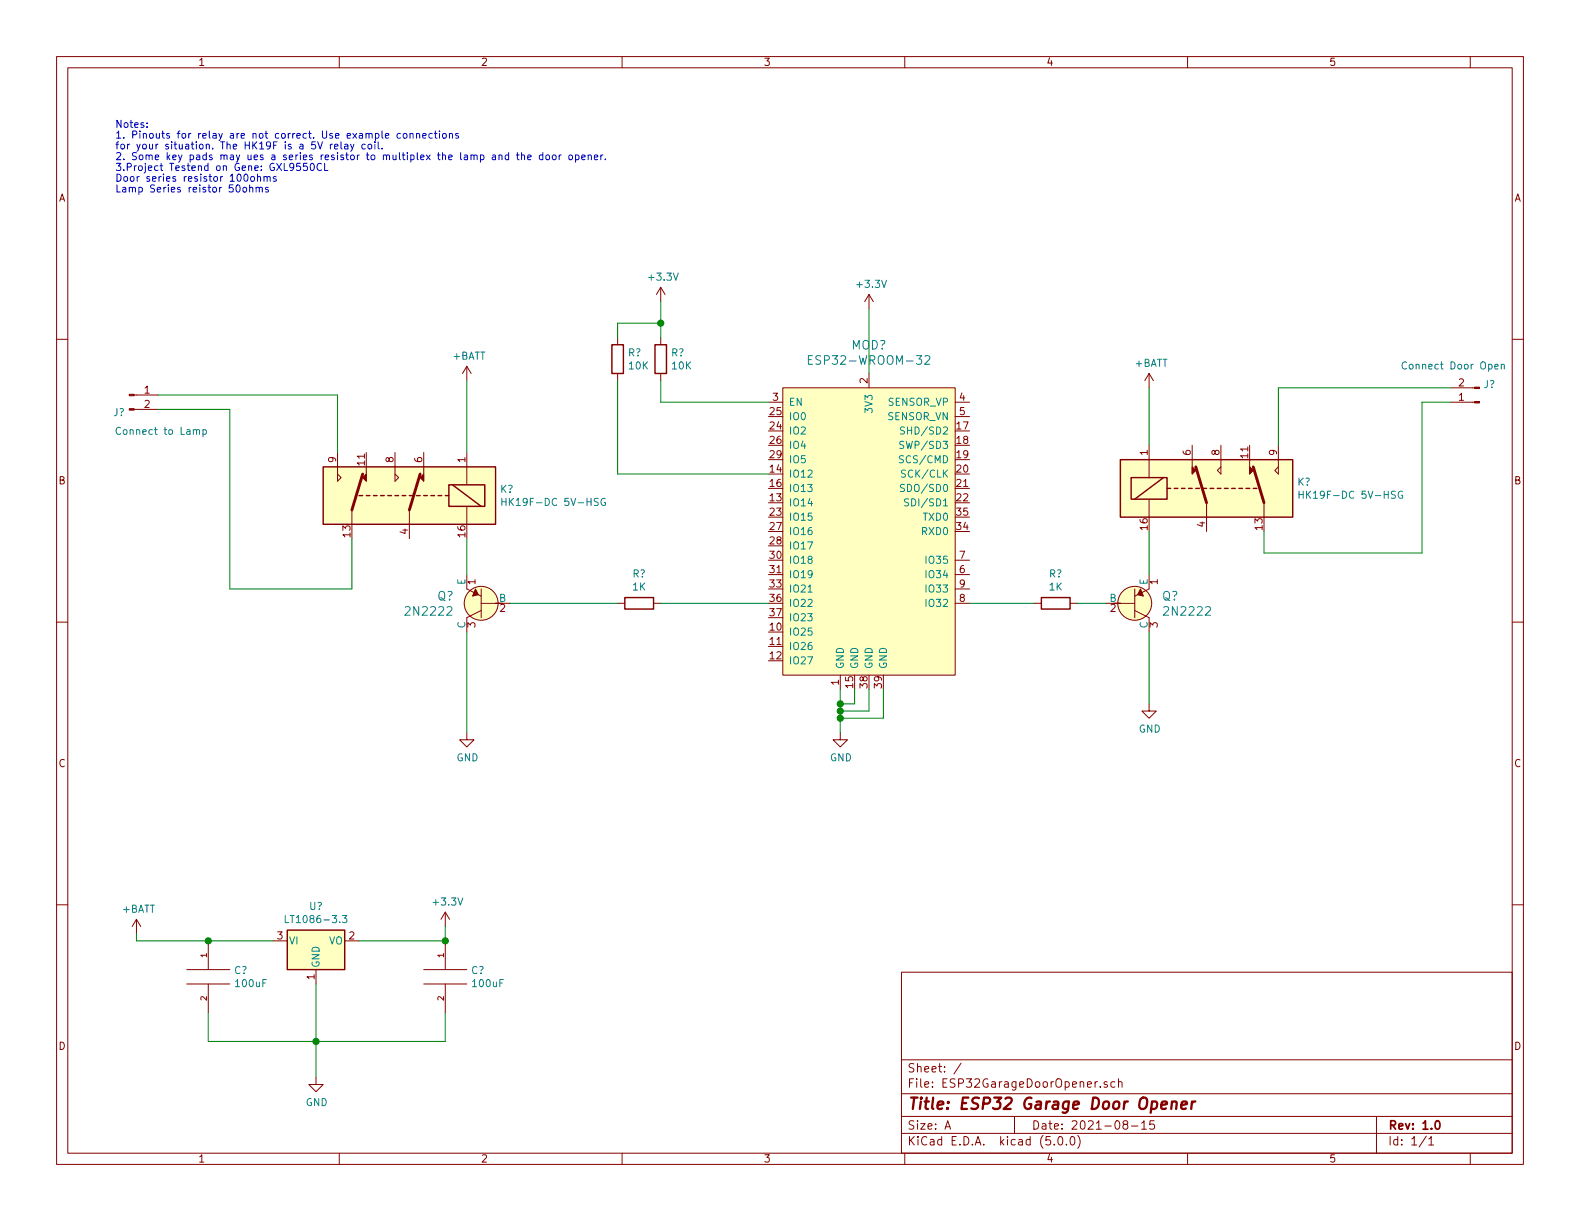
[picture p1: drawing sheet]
EESchema Schematic File Version 4
EELAYER 26 0
EELAYER END
$Descr A 11000 8500
encoding utf-8
Sheet 1 1
Title "ESP32 Garage Door Opener"
Date "2021-08-15"
Rev "1.0"
Comp ""
Comment1 ""
Comment2 ""
Comment3 ""
Comment4 ""
$EndDescr
$Comp
L dk_RF-Transceiver-Modules:ESP32-WROOM-32 MOD?
U 1 1
P 5850 2700
F 0 "MOD?" H 6050 3000 60  0000 C CNN
F 1 "ESP32-WROOM-32" H 6050 2894 60  0000 C CNN
F 2 "digikey-footprints:ESP32-WROOM-32D" H 6050 2900 60  0001 L CNN
F 3 "https://www.espressif.com/sites/default/files/documentation/esp32-wroom-32_datasheet_en.pdf" H 6050 3000 60  0001 L CNN
F 4 "1904-1010-1-ND" H 6050 3100 60  0001 L CNN "Digi-Key_PN"
F 5 "ESP32-WROOM-32" H 6050 3200 60  0001 L CNN "MPN"
F 6 "RF/IF and RFID" H 6050 3300 60  0001 L CNN "Category"
F 7 "RF Transceiver Modules" H 6050 3400 60  0001 L CNN "Family"
F 8 "https://www.espressif.com/sites/default/files/documentation/esp32-wroom-32_datasheet_en.pdf" H 6050 3500 60  0001 L CNN "DK_Datasheet_Link"
F 9 "/product-detail/en/espressif-systems/ESP32-WROOM-32/1904-1010-1-ND/8544305" H 6050 3600 60  0001 L CNN "DK_Detail_Page"
F 10 "SMD MODULE, ESP32-D0WDQ6, 32MBIT" H 6050 3700 60  0001 L CNN "Description"
F 11 "Espressif Systems" H 6050 3800 60  0001 L CNN "Manufacturer"
F 12 "Active" H 6050 3900 60  0001 L CNN "Status"
	1    5850 2700
	1    0    0    -1  
$EndComp
$Comp
L power:GND #PWR?
U 1 1
P 5850 5100
F 0 "#PWR?" H 5850 4850 50  0001 C CNN
F 1 "GND" H 5855 4927 50  0000 C CNN
F 2 "" H 5850 5100 50  0001 C CNN
F 3 "" H 5850 5100 50  0001 C CNN
	1    5850 5100
	1    0    0    -1  
$EndComp
Wire Wire Line
	5850 4800 5850 4900
Wire Wire Line
	6150 4800 6150 5000
Wire Wire Line
	6150 5000 5850 5000
Connection ~ 5850 5000
Wire Wire Line
	5850 5000 5850 5100
Wire Wire Line
	6050 4800 6050 4950
Wire Wire Line
	6050 4950 5850 4950
Connection ~ 5850 4950
Wire Wire Line
	5850 4950 5850 5000
Wire Wire Line
	5950 4800 5950 4900
Wire Wire Line
	5950 4900 5850 4900
Connection ~ 5850 4900
Wire Wire Line
	5850 4900 5850 4950
$Comp
L power:+3.3V #PWR?
U 1 1
P 6050 2150
F 0 "#PWR?" H 6050 2000 50  0001 C CNN
F 1 "+3.3V" H 6065 2323 50  0000 C CNN
F 2 "" H 6050 2150 50  0001 C CNN
F 3 "" H 6050 2150 50  0001 C CNN
	1    6050 2150
	1    0    0    -1  
$EndComp
Wire Wire Line
	6050 2150 6050 2600
$Comp
L dk_Transistors-Bipolar-BJT-Single:2N2222 Q?
U 1 1
P 7900 4200
F 0 "Q?" H 8088 4253 60  0000 L CNN
F 1 "2N2222" H 8088 4147 60  0000 L CNN
F 2 "digikey-footprints:TO-18-3" H 8100 4400 60  0001 L CNN
F 3 "https://my.centralsemi.com/get_document.php?cmp=1&mergetype=pd&mergepath=pd&pdf_id=2N2221.PDF" H 8100 4500 60  0001 L CNN
F 4 "2N2222CS-ND" H 8100 4600 60  0001 L CNN "Digi-Key_PN"
F 5 "2N2222" H 8100 4700 60  0001 L CNN "MPN"
F 6 "Discrete Semiconductor Products" H 8100 4800 60  0001 L CNN "Category"
F 7 "Transistors - Bipolar (BJT) - Single" H 8100 4900 60  0001 L CNN "Family"
F 8 "https://my.centralsemi.com/get_document.php?cmp=1&mergetype=pd&mergepath=pd&pdf_id=2N2221.PDF" H 8100 5000 60  0001 L CNN "DK_Datasheet_Link"
F 9 "/product-detail/en/central-semiconductor-corp/2N2222/2N2222CS-ND/4806844" H 8100 5100 60  0001 L CNN "DK_Detail_Page"
F 10 "TRANS NPN 30V 0.8A TO-18" H 8100 5200 60  0001 L CNN "Description"
F 11 "Central Semiconductor Corp" H 8100 5300 60  0001 L CNN "Manufacturer"
F 12 "Active" H 8100 5400 60  0001 L CNN "Status"
	1    7900 4200
	1    0    0    -1  
$EndComp
$Comp
L Regulator_Linear:LT1086-3.3 U?
U 1 1
P 2200 6550
F 0 "U?" H 2200 6792 50  0000 C CNN
F 1 "LT1086-3.3" H 2200 6701 50  0000 C CNN
F 2 "" H 2200 6800 50  0001 C CIN
F 3 "http://cds.linear.com/docs/en/datasheet/1086ffs.pdf" H 2200 6550 50  0001 C CNN
	1    2200 6550
	1    0    0    -1  
$EndComp
$Comp
L power:GND #PWR?
U 1 1
P 2200 7500
F 0 "#PWR?" H 2200 7250 50  0001 C CNN
F 1 "GND" H 2205 7327 50  0000 C CNN
F 2 "" H 2200 7500 50  0001 C CNN
F 3 "" H 2200 7500 50  0001 C CNN
	1    2200 7500
	1    0    0    -1  
$EndComp
$Comp
L power:+3.3V #PWR?
U 1 1
P 3100 6450
F 0 "#PWR?" H 3100 6300 50  0001 C CNN
F 1 "+3.3V" H 3115 6623 50  0000 C CNN
F 2 "" H 3100 6450 50  0001 C CNN
F 3 "" H 3100 6450 50  0001 C CNN
	1    3100 6450
	1    0    0    -1  
$EndComp
Wire Wire Line
	3100 6450 3100 6550
Wire Wire Line
	3100 6550 2500 6550
$Comp
L pspice:CAP C?
U 1 1
P 3100 6800
F 0 "C?" H 3278 6846 50  0000 L CNN
F 1 "100uF" H 3278 6755 50  0000 L CNN
F 2 "" H 3100 6800 50  0001 C CNN
F 3 "" H 3100 6800 50  0001 C CNN
	1    3100 6800
	1    0    0    -1  
$EndComp
Connection ~ 3100 6550
Wire Wire Line
	3100 7050 3100 7250
Wire Wire Line
	3100 7250 2200 7250
Wire Wire Line
	2200 6850 2200 7250
Connection ~ 2200 7250
Wire Wire Line
	2200 7250 2200 7500
$Comp
L pspice:CAP C?
U 1 1
P 1450 6800
F 0 "C?" H 1628 6846 50  0000 L CNN
F 1 "100uF" H 1628 6755 50  0000 L CNN
F 2 "" H 1450 6800 50  0001 C CNN
F 3 "" H 1450 6800 50  0001 C CNN
	1    1450 6800
	1    0    0    -1  
$EndComp
Wire Wire Line
	2200 7250 1450 7250
Wire Wire Line
	1450 7250 1450 7050
Wire Wire Line
	1900 6550 1450 6550
$Comp
L power:+BATT #PWR?
U 1 1
P 950 6500
F 0 "#PWR?" H 950 6350 50  0001 C CNN
F 1 "+BATT" H 965 6673 50  0000 C CNN
F 2 "" H 950 6500 50  0001 C CNN
F 3 "" H 950 6500 50  0001 C CNN
	1    950  6500
	1    0    0    -1  
$EndComp
Wire Wire Line
	1450 6550 950  6550
Wire Wire Line
	950  6550 950  6500
Connection ~ 1450 6550
$Comp
L Device:R R?
U 1 1
P 4600 2500
F 0 "R?" H 4670 2546 50  0000 L CNN
F 1 "10K" H 4670 2455 50  0000 L CNN
F 2 "" V 4530 2500 50  0001 C CNN
F 3 "~" H 4600 2500 50  0001 C CNN
	1    4600 2500
	1    0    0    -1  
$EndComp
Wire Wire Line
	5350 2800 4600 2800
Wire Wire Line
	4600 2800 4600 2650
Wire Wire Line
	4600 2350 4600 2250
$Comp
L power:+3.3V #PWR?
U 1 1
P 4600 2100
F 0 "#PWR?" H 4600 1950 50  0001 C CNN
F 1 "+3.3V" H 4615 2273 50  0000 C CNN
F 2 "" H 4600 2100 50  0001 C CNN
F 3 "" H 4600 2100 50  0001 C CNN
	1    4600 2100
	1    0    0    -1  
$EndComp
$Comp
L Device:R R?
U 1 1
P 4300 2500
F 0 "R?" H 4370 2546 50  0000 L CNN
F 1 "10K" H 4370 2455 50  0000 L CNN
F 2 "" V 4230 2500 50  0001 C CNN
F 3 "~" H 4300 2500 50  0001 C CNN
	1    4300 2500
	1    0    0    -1  
$EndComp
Wire Wire Line
	5350 3300 4300 3300
Wire Wire Line
	4300 3300 4300 2650
Wire Wire Line
	4300 2350 4300 2250
Wire Wire Line
	4300 2250 4600 2250
Connection ~ 4600 2250
Wire Wire Line
	4600 2250 4600 2100
$Comp
L Device:R R?
U 1 1
P 7350 4200
F 0 "R?" V 7143 4200 50  0000 C CNN
F 1 "1K" V 7234 4200 50  0000 C CNN
F 2 "" V 7280 4200 50  0001 C CNN
F 3 "~" H 7350 4200 50  0001 C CNN
	1    7350 4200
	0    1    1    0   
$EndComp
Wire Wire Line
	7700 4200 7500 4200
Wire Wire Line
	7200 4200 6750 4200
$Comp
L power:GND #PWR?
U 1 1
P 8000 4900
F 0 "#PWR?" H 8000 4650 50  0001 C CNN
F 1 "GND" H 8005 4727 50  0000 C CNN
F 2 "" H 8000 4900 50  0001 C CNN
F 3 "" H 8000 4900 50  0001 C CNN
	1    8000 4900
	1    0    0    -1  
$EndComp
Wire Wire Line
	8000 4400 8000 4900
$Comp
L dk_Transistors-Bipolar-BJT-Single:2N2222 Q?
U 1 1
P 3350 4200
F 0 "Q?" H 3538 4253 60  0000 L CNN
F 1 "2N2222" H 3538 4147 60  0000 L CNN
F 2 "digikey-footprints:TO-18-3" H 3550 4400 60  0001 L CNN
F 3 "https://my.centralsemi.com/get_document.php?cmp=1&mergetype=pd&mergepath=pd&pdf_id=2N2221.PDF" H 3550 4500 60  0001 L CNN
F 4 "2N2222CS-ND" H 3550 4600 60  0001 L CNN "Digi-Key_PN"
F 5 "2N2222" H 3550 4700 60  0001 L CNN "MPN"
F 6 "Discrete Semiconductor Products" H 3550 4800 60  0001 L CNN "Category"
F 7 "Transistors - Bipolar (BJT) - Single" H 3550 4900 60  0001 L CNN "Family"
F 8 "https://my.centralsemi.com/get_document.php?cmp=1&mergetype=pd&mergepath=pd&pdf_id=2N2221.PDF" H 3550 5000 60  0001 L CNN "DK_Datasheet_Link"
F 9 "/product-detail/en/central-semiconductor-corp/2N2222/2N2222CS-ND/4806844" H 3550 5100 60  0001 L CNN "DK_Detail_Page"
F 10 "TRANS NPN 30V 0.8A TO-18" H 3550 5200 60  0001 L CNN "Description"
F 11 "Central Semiconductor Corp" H 3550 5300 60  0001 L CNN "Manufacturer"
F 12 "Active" H 3550 5400 60  0001 L CNN "Status"
	1    3350 4200
	-1   0    0    -1  
$EndComp
$Comp
L Device:R R?
U 1 1
P 4450 4200
F 0 "R?" V 4243 4200 50  0000 C CNN
F 1 "1K" V 4334 4200 50  0000 C CNN
F 2 "" V 4380 4200 50  0001 C CNN
F 3 "~" H 4450 4200 50  0001 C CNN
	1    4450 4200
	0    1    1    0   
$EndComp
Wire Wire Line
	4600 4200 5350 4200
Wire Wire Line
	4300 4200 3550 4200
$Comp
L power:GND #PWR?
U 1 1
P 3250 5100
F 0 "#PWR?" H 3250 4850 50  0001 C CNN
F 1 "GND" H 3255 4927 50  0000 C CNN
F 2 "" H 3250 5100 50  0001 C CNN
F 3 "" H 3250 5100 50  0001 C CNN
	1    3250 5100
	1    0    0    -1  
$EndComp
Wire Wire Line
	3250 4400 3250 5100
$Comp
L Relay:G5V-2 K?
U 1 1
P 8400 3400
F 0 "K?" H 9030 3446 50  0000 L CNN
F 1 "HK19F-DC 5V-HSG" H 9030 3355 50  0000 L CNN
F 2 "" H 9050 3350 50  0001 L CNN
F 3 "http://omronfs.omron.com/en_US/ecb/products/pdf/en-g5v_2.pdf" H 8200 3400 50  0001 C CNN
	1    8400 3400
	1    0    0    -1  
$EndComp
$Comp
L power:+BATT #PWR?
U 1 1
P 8000 2700
F 0 "#PWR?" H 8000 2550 50  0001 C CNN
F 1 "+BATT" H 8015 2873 50  0000 C CNN
F 2 "" H 8000 2700 50  0001 C CNN
F 3 "" H 8000 2700 50  0001 C CNN
	1    8000 2700
	1    0    0    -1  
$EndComp
Wire Wire Line
	8000 2700 8000 3100
Wire Wire Line
	8000 4000 8000 3700
Wire Wire Line
	8800 3700 8800 3850
$Comp
L Connector:Conn_01x02_Male J?
U 1 1
P 10300 2800
F 0 "J?" H 10273 2680 50  0000 R CNN
F 1 "Connect Door Open" H 10850 2550 50  0000 R CNN
F 2 "" H 10300 2800 50  0001 C CNN
F 3 "~" H 10300 2800 50  0001 C CNN
	1    10300 2800
	-1   0    0    1   
$EndComp
Wire Wire Line
	10100 2800 9900 2800
Wire Wire Line
	9900 2800 9900 3850
Wire Wire Line
	8800 3850 9900 3850
$Comp
L Relay:G5V-2 K?
U 1 1
P 2850 3450
F 0 "K?" H 2220 3496 50  0000 R CNN
F 1 "HK19F-DC 5V-HSG" H 2220 3405 50  0000 R CNN
F 2 "" H 3500 3400 50  0001 L CNN
F 3 "http://omronfs.omron.com/en_US/ecb/products/pdf/en-g5v_2.pdf" H 2650 3450 50  0001 C CNN
	1    2850 3450
	-1   0    0    -1  
$EndComp
Wire Wire Line
	3250 4000 3250 3750
$Comp
L power:+BATT #PWR?
U 1 1
P 3250 2650
F 0 "#PWR?" H 3250 2500 50  0001 C CNN
F 1 "+BATT" H 3265 2823 50  0000 C CNN
F 2 "" H 3250 2650 50  0001 C CNN
F 3 "" H 3250 2650 50  0001 C CNN
	1    3250 2650
	1    0    0    -1  
$EndComp
Wire Wire Line
	3250 3150 3250 2650
$Comp
L Connector:Conn_01x02_Male J?
U 1 1
P 900 2750
F 0 "J?" H 873 2630 50  0000 R CNN
F 1 "Connect to Lamp" H 1450 2500 50  0000 R CNN
F 2 "" H 900 2750 50  0001 C CNN
F 3 "~" H 900 2750 50  0001 C CNN
	1    900  2750
	1    0    0    -1  
$EndComp
Wire Wire Line
	8900 3100 8900 2700
Wire Wire Line
	8900 2700 10100 2700
Wire Wire Line
	2350 3150 2350 2750
Wire Wire Line
	2350 2750 1100 2750
Wire Wire Line
	2450 3750 2450 4100
Wire Wire Line
	2450 4100 1600 4100
Wire Wire Line
	1600 4100 1600 2850
Wire Wire Line
	1600 2850 1100 2850
Text Notes 800  1350 0    50   ~ 0
Notes:\n1. Pinouts for relay are not correct. Use example connections\nfor your situation. The HK19F is a 5V relay coil.\n2. Some key pads may ues a series resistor to multiplex the lamp and the door opener.\n3.Project Testend on Gene: GXL9550CL\nDoor series resistor 100ohms\nLamp Series reistor 50ohms
$EndSCHEMATC
